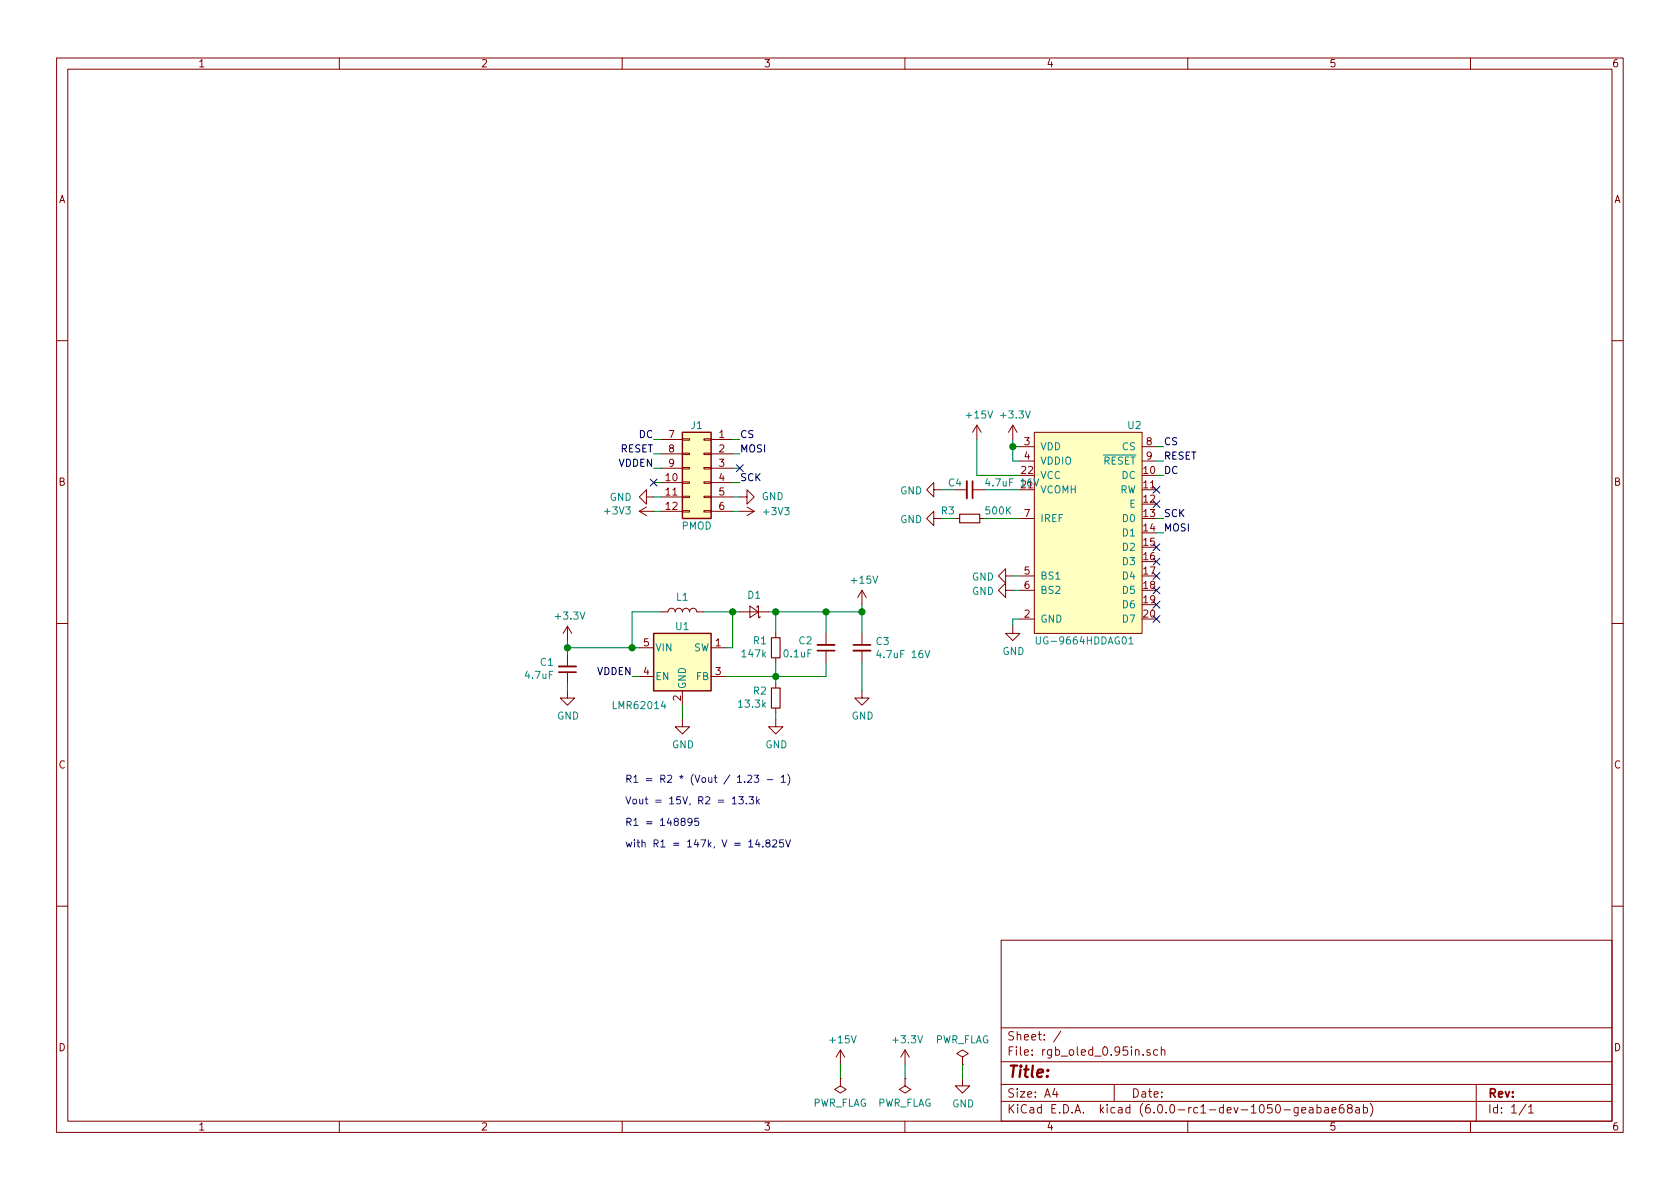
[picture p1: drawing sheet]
EESchema Schematic File Version 4
EELAYER 29 0
EELAYER END
$Descr A4 11693 8268
encoding utf-8
Sheet 1 1
Title ""
Date ""
Rev ""
Comp ""
Comment1 ""
Comment2 ""
Comment3 ""
Comment4 ""
$EndDescr
$Comp
L Connector_Generic:Conn_02x06_Top_Bottom J1
U 1 1
P 4900 3250
F 0 "J1" H 4950 3550 50  0000 C CNN
F 1 "PMOD" H 4950 2850 50  0000 C CNN
F 2 "Connector_PinHeader_2.54mm_Extra:PMODHeader_2x06_P2.54mm_Horizontal" H 4900 3250 50  0001 C CNN
F 3 "~" H 4900 3250 50  0001 C CNN
	1    4900 3250
	-1   0    0    -1  
$EndComp
Wire Wire Line
	5100 3050 5150 3050
Wire Wire Line
	5100 3150 5150 3150
Wire Wire Line
	5100 3250 5150 3250
Wire Wire Line
	5100 3350 5150 3350
Wire Wire Line
	5100 3450 5150 3450
Wire Wire Line
	5100 3550 5150 3550
Wire Wire Line
	4600 3050 4550 3050
Wire Wire Line
	4600 3150 4550 3150
Wire Wire Line
	4600 3250 4550 3250
Wire Wire Line
	4600 3350 4550 3350
Wire Wire Line
	4600 3450 4550 3450
Wire Wire Line
	4600 3550 4550 3550
$Comp
L power:GND #PWR06
U 1 1
P 5150 3450
F 0 "#PWR06" H 5150 3200 50  0001 C CNN
F 1 "GND" V 5150 3300 50  0000 R CNN
F 2 "" H 5150 3450 50  0001 C CNN
F 3 "" H 5150 3450 50  0001 C CNN
	1    5150 3450
	0    -1   -1   0   
$EndComp
$Comp
L power:GND #PWR03
U 1 1
P 4550 3450
F 0 "#PWR03" H 4550 3200 50  0001 C CNN
F 1 "GND" V 4550 3300 50  0000 R CNN
F 2 "" H 4550 3450 50  0001 C CNN
F 3 "" H 4550 3450 50  0001 C CNN
	1    4550 3450
	0    1    1    0   
$EndComp
$Comp
L power:+3V3 #PWR07
U 1 1
P 5150 3550
F 0 "#PWR07" H 5150 3400 50  0001 C CNN
F 1 "+3V3" V 5150 3700 50  0000 L CNN
F 2 "" H 5150 3550 50  0001 C CNN
F 3 "" H 5150 3550 50  0001 C CNN
	1    5150 3550
	0    1    1    0   
$EndComp
$Comp
L power:+3V3 #PWR04
U 1 1
P 4550 3550
F 0 "#PWR04" H 4550 3400 50  0001 C CNN
F 1 "+3V3" V 4550 3700 50  0000 L CNN
F 2 "" H 4550 3550 50  0001 C CNN
F 3 "" H 4550 3550 50  0001 C CNN
	1    4550 3550
	0    -1   -1   0   
$EndComp
NoConn ~ 5150 3250
Text Label 5150 3050 0    50   ~ 0
CS
Text Label 5150 3150 0    50   ~ 0
MOSI
Text Label 5150 3350 0    50   ~ 0
SCK
Text Label 4550 3050 2    50   ~ 0
DC
Text Label 4550 3150 2    50   ~ 0
RESET
Text Label 4550 3250 2    50   ~ 0
VDDEN
NoConn ~ 4550 3350
$Comp
L Regulator_Switching:LMR62014XMF U1
U 1 1
P 4750 4600
F 0 "U1" H 4750 4850 50  0000 C CNN
F 1 "LMR62014" H 4450 4300 50  0000 C CNN
F 2 "Package_TO_SOT_SMD:SOT-23-5" H 4800 4350 50  0001 L CIN
F 3 "http://www.ti.com/lit/ds/symlink/lmr62014.pdf" H 4750 4700 50  0001 C CNN
	1    4750 4600
	1    0    0    -1  
$EndComp
Wire Wire Line
	4450 4500 4400 4500
Wire Wire Line
	4450 4700 4400 4700
Wire Wire Line
	5050 4500 5100 4500
Wire Wire Line
	4750 4900 4750 5000
$Comp
L power:GND #PWR05
U 1 1
P 4750 5000
F 0 "#PWR05" H 4750 4750 50  0001 C CNN
F 1 "GND" H 4755 4827 50  0000 C CNN
F 2 "" H 4750 5000 50  0001 C CNN
F 3 "" H 4750 5000 50  0001 C CNN
	1    4750 5000
	1    0    0    -1  
$EndComp
Text Label 4400 4700 2    50   ~ 0
VDDEN
Wire Wire Line
	3950 4500 3950 4450
$Comp
L power:+3.3V #PWR01
U 1 1
P 3950 4450
F 0 "#PWR01" H 3950 4300 50  0001 C CNN
F 1 "+3.3V" H 3965 4623 50  0000 C CNN
F 2 "" H 3950 4450 50  0001 C CNN
F 3 "" H 3950 4450 50  0001 C CNN
	1    3950 4450
	1    0    0    -1  
$EndComp
Wire Wire Line
	3950 4500 3950 4550
Connection ~ 3950 4500
$Comp
L Device:C_Small C1
U 1 1
P 3950 4650
F 0 "C1" H 3859 4604 50  0000 R CNN
F 1 "4.7uF" H 3859 4695 50  0000 R CNN
F 2 "Capacitor_SMD:C_0603_1608Metric" H 3950 4650 50  0001 C CNN
F 3 "~" H 3950 4650 50  0001 C CNN
	1    3950 4650
	1    0    0    1   
$EndComp
Wire Wire Line
	3950 4750 3950 4800
$Comp
L power:GND #PWR02
U 1 1
P 3950 4800
F 0 "#PWR02" H 3950 4550 50  0001 C CNN
F 1 "GND" H 3955 4627 50  0000 C CNN
F 2 "" H 3950 4800 50  0001 C CNN
F 3 "" H 3950 4800 50  0001 C CNN
	1    3950 4800
	1    0    0    -1  
$EndComp
Wire Wire Line
	5100 4500 5100 4250
Wire Wire Line
	4400 4500 4400 4250
Connection ~ 4400 4500
Wire Wire Line
	4400 4500 3950 4500
$Comp
L Device:L L1
U 1 1
P 4750 4250
F 0 "L1" V 4849 4250 50  0000 C CNN
F 1 "10uH, 0.48A" V 4849 4250 50  0001 C CNN
F 2 "Inductor_SMD:L_1210_3225Metric" H 4750 4250 50  0001 C CNN
F 3 "https://datasheet.lcsc.com/szlcsc/Taiyo-Yuden-CBC2518T100M_C92979.pdf" H 4750 4250 50  0001 C CNN
	1    4750 4250
	0    -1   -1   0   
$EndComp
Wire Wire Line
	4900 4250 5100 4250
Wire Wire Line
	4400 4250 4600 4250
Wire Wire Line
	5100 4250 5150 4250
Connection ~ 5100 4250
$Comp
L Device:D_Schottky_Small D1
U 1 1
P 5250 4250
F 0 "D1" H 5250 4137 50  0000 C CNN
F 1 "MBR0520LT1G" H 5250 4136 50  0001 C CNN
F 2 "Diode_SMD:D_SOD-123" V 5250 4250 50  0001 C CNN
F 3 "https://www.onsemi.com/pub/Collateral/MBR0520LT1-D.PDF" V 5250 4250 50  0001 C CNN
	1    5250 4250
	-1   0    0    1   
$EndComp
Wire Wire Line
	5350 4250 5400 4250
Connection ~ 5400 4250
Wire Wire Line
	5050 4700 5400 4700
Connection ~ 5400 4700
Wire Wire Line
	5400 4700 5400 4750
$Comp
L Device:R_Small R1
U 1 1
P 5400 4500
F 0 "R1" H 5342 4454 50  0000 R CNN
F 1 "147k" H 5342 4545 50  0000 R CNN
F 2 "Capacitor_SMD:C_0603_1608Metric" H 5400 4500 50  0001 C CNN
F 3 "~" H 5400 4500 50  0001 C CNN
	1    5400 4500
	1    0    0    1   
$EndComp
$Comp
L Device:R_Small R2
U 1 1
P 5400 4850
F 0 "R2" H 5342 4804 50  0000 R CNN
F 1 "13.3k" H 5342 4895 50  0000 R CNN
F 2 "Capacitor_SMD:C_0603_1608Metric" H 5400 4850 50  0001 C CNN
F 3 "~" H 5400 4850 50  0001 C CNN
	1    5400 4850
	1    0    0    1   
$EndComp
Wire Wire Line
	5400 4600 5400 4700
Wire Wire Line
	5400 4250 5400 4400
Wire Wire Line
	5400 4950 5400 5000
$Comp
L power:GND #PWR08
U 1 1
P 5400 5000
F 0 "#PWR08" H 5400 4750 50  0001 C CNN
F 1 "GND" H 5405 4827 50  0000 C CNN
F 2 "" H 5400 5000 50  0001 C CNN
F 3 "" H 5400 5000 50  0001 C CNN
	1    5400 5000
	1    0    0    -1  
$EndComp
Wire Wire Line
	5400 4700 5750 4700
Wire Wire Line
	5750 4700 5750 4600
Wire Wire Line
	5400 4250 5750 4250
$Comp
L Device:C_Small C2
U 1 1
P 5750 4500
F 0 "C2" H 5659 4454 50  0000 R CNN
F 1 "0.1uF" H 5659 4545 50  0000 R CNN
F 2 "Capacitor_SMD:C_0603_1608Metric" H 5750 4500 50  0001 C CNN
F 3 "~" H 5750 4500 50  0001 C CNN
	1    5750 4500
	1    0    0    1   
$EndComp
Wire Wire Line
	5750 4400 5750 4250
Connection ~ 5750 4250
$Comp
L Device:C_Small C3
U 1 1
P 6000 4500
F 0 "C3" H 6092 4546 50  0000 L CNN
F 1 "4.7uF 16V" H 6092 4455 50  0000 L CNN
F 2 "Capacitor_SMD:C_1206_3216Metric" H 6000 4500 50  0001 C CNN
F 3 "~" H 6000 4500 50  0001 C CNN
	1    6000 4500
	1    0    0    -1  
$EndComp
Wire Wire Line
	6000 4250 6000 4400
Wire Wire Line
	5750 4250 6000 4250
Wire Wire Line
	6000 4600 6000 4800
$Comp
L power:GND #PWR010
U 1 1
P 6000 4800
F 0 "#PWR010" H 6000 4550 50  0001 C CNN
F 1 "GND" H 6005 4627 50  0000 C CNN
F 2 "" H 6000 4800 50  0001 C CNN
F 3 "" H 6000 4800 50  0001 C CNN
	1    6000 4800
	1    0    0    -1  
$EndComp
Wire Wire Line
	6000 4250 6000 4200
Connection ~ 6000 4250
$Comp
L power:+15V #PWR09
U 1 1
P 6000 4200
F 0 "#PWR09" H 6000 4050 50  0001 C CNN
F 1 "+15V" H 6015 4373 50  0000 C CNN
F 2 "" H 6000 4200 50  0001 C CNN
F 3 "" H 6000 4200 50  0001 C CNN
	1    6000 4200
	1    0    0    -1  
$EndComp
$Comp
L Display_Graphic_Extra:UG-9664HDDAG01 U2
U 1 1
P 7550 3700
F 0 "U2" H 7950 4450 50  0000 R CNN
F 1 "UG-9664HDDAG01" H 7550 2950 50  0000 C CNN
F 2 "Display_Graphics_Extra:UG-9664HDDAG01" H 7550 3700 50  0001 C CNN
F 3 "" H 7550 3700 50  0001 C CNN
	1    7550 3700
	1    0    0    -1  
$EndComp
Wire Wire Line
	7100 4300 7050 4300
Wire Wire Line
	7050 4300 7050 4350
$Comp
L power:GND #PWR017
U 1 1
P 7050 4350
F 0 "#PWR017" H 7050 4100 50  0001 C CNN
F 1 "GND" H 7055 4177 50  0000 C CNN
F 2 "" H 7050 4350 50  0001 C CNN
F 3 "" H 7050 4350 50  0001 C CNN
	1    7050 4350
	1    0    0    -1  
$EndComp
Wire Wire Line
	7100 4000 7050 4000
Wire Wire Line
	7100 4100 7050 4100
$Comp
L power:GND #PWR015
U 1 1
P 7050 4000
F 0 "#PWR015" H 7050 3750 50  0001 C CNN
F 1 "GND" V 7055 3872 50  0000 R CNN
F 2 "" H 7050 4000 50  0001 C CNN
F 3 "" H 7050 4000 50  0001 C CNN
	1    7050 4000
	0    1    1    0   
$EndComp
$Comp
L power:GND #PWR016
U 1 1
P 7050 4100
F 0 "#PWR016" H 7050 3850 50  0001 C CNN
F 1 "GND" V 7055 3972 50  0000 R CNN
F 2 "" H 7050 4100 50  0001 C CNN
F 3 "" H 7050 4100 50  0001 C CNN
	1    7050 4100
	0    1    1    0   
$EndComp
Wire Wire Line
	7100 3600 6850 3600
$Comp
L Device:R_Small R3
U 1 1
P 6750 3600
F 0 "R3" V 6800 3700 50  0000 L CNN
F 1 "500K" V 6800 3500 50  0000 R CNN
F 2 "Capacitor_SMD:C_0603_1608Metric" H 6750 3600 50  0001 C CNN
F 3 "~" H 6750 3600 50  0001 C CNN
	1    6750 3600
	0    -1   -1   0   
$EndComp
Wire Wire Line
	6650 3600 6550 3600
$Comp
L power:GND #PWR012
U 1 1
P 6550 3600
F 0 "#PWR012" H 6550 3350 50  0001 C CNN
F 1 "GND" V 6555 3472 50  0000 R CNN
F 2 "" H 6550 3600 50  0001 C CNN
F 3 "" H 6550 3600 50  0001 C CNN
	1    6550 3600
	0    1    1    0   
$EndComp
Wire Wire Line
	7100 3100 7050 3100
Wire Wire Line
	7050 3100 7050 3050
Wire Wire Line
	7100 3200 7050 3200
Wire Wire Line
	7050 3200 7050 3100
Connection ~ 7050 3100
$Comp
L power:+3.3V #PWR014
U 1 1
P 7050 3050
F 0 "#PWR014" H 7050 2900 50  0001 C CNN
F 1 "+3.3V" H 7065 3223 50  0000 C CNN
F 2 "" H 7050 3050 50  0001 C CNN
F 3 "" H 7050 3050 50  0001 C CNN
	1    7050 3050
	1    0    0    -1  
$EndComp
Wire Wire Line
	7100 3400 6850 3400
Wire Wire Line
	8050 3100 8100 3100
Wire Wire Line
	8050 3200 8100 3200
Wire Wire Line
	8050 3300 8100 3300
NoConn ~ 8050 3400
NoConn ~ 8050 3500
Wire Wire Line
	8050 3600 8100 3600
Wire Wire Line
	8050 3700 8100 3700
NoConn ~ 8050 3800
NoConn ~ 8050 3900
NoConn ~ 8050 4000
NoConn ~ 8050 4100
NoConn ~ 8050 4200
NoConn ~ 8050 4300
Text Label 8100 3100 0    50   ~ 0
CS
Text Label 8100 3200 0    50   ~ 0
RESET
Text Label 8100 3300 0    50   ~ 0
DC
Text Label 8100 3600 0    50   ~ 0
SCK
Text Label 8100 3700 0    50   ~ 0
MOSI
$Comp
L Device:C_Small C4
U 1 1
P 6750 3400
F 0 "C4" V 6700 3350 50  0000 R CNN
F 1 "4.7uF 16V" V 6700 3500 50  0000 L CNN
F 2 "Capacitor_SMD:C_1206_3216Metric" H 6750 3400 50  0001 C CNN
F 3 "~" H 6750 3400 50  0001 C CNN
	1    6750 3400
	0    1    1    0   
$EndComp
Wire Wire Line
	6650 3400 6550 3400
$Comp
L power:GND #PWR011
U 1 1
P 6550 3400
F 0 "#PWR011" H 6550 3150 50  0001 C CNN
F 1 "GND" V 6555 3272 50  0000 R CNN
F 2 "" H 6550 3400 50  0001 C CNN
F 3 "" H 6550 3400 50  0001 C CNN
	1    6550 3400
	0    1    1    0   
$EndComp
$Comp
L power:+15V #PWR013
U 1 1
P 6800 3050
F 0 "#PWR013" H 6800 2900 50  0001 C CNN
F 1 "+15V" H 6815 3223 50  0000 C CNN
F 2 "" H 6800 3050 50  0001 C CNN
F 3 "" H 6800 3050 50  0001 C CNN
	1    6800 3050
	1    0    0    -1  
$EndComp
Wire Wire Line
	6800 3050 6800 3300
Wire Wire Line
	6800 3300 7100 3300
Text Notes 4350 5900 0    50   ~ 0
R1 = R2 * (Vout / 1.23 - 1)\n\nVout = 15V, R2 = 13.3k\n\nR1 = 148895\n\nwith R1 = 147k, V = 14.825V\n
$Comp
L power:+15V #PWR0101
U 1 1
P 5850 7400
F 0 "#PWR0101" H 5850 7250 50  0001 C CNN
F 1 "+15V" H 5865 7573 50  0000 C CNN
F 2 "" H 5850 7400 50  0001 C CNN
F 3 "" H 5850 7400 50  0001 C CNN
	1    5850 7400
	1    0    0    -1  
$EndComp
$Comp
L power:+3.3V #PWR0102
U 1 1
P 6300 7400
F 0 "#PWR0102" H 6300 7250 50  0001 C CNN
F 1 "+3.3V" H 6315 7573 50  0000 C CNN
F 2 "" H 6300 7400 50  0001 C CNN
F 3 "" H 6300 7400 50  0001 C CNN
	1    6300 7400
	1    0    0    -1  
$EndComp
$Comp
L power:GND #PWR0103
U 1 1
P 6700 7500
F 0 "#PWR0103" H 6700 7250 50  0001 C CNN
F 1 "GND" H 6705 7327 50  0000 C CNN
F 2 "" H 6700 7500 50  0001 C CNN
F 3 "" H 6700 7500 50  0001 C CNN
	1    6700 7500
	1    0    0    -1  
$EndComp
Wire Wire Line
	5850 7400 5850 7500
Wire Wire Line
	6300 7400 6300 7500
Wire Wire Line
	6700 7500 6700 7400
$Comp
L power:PWR_FLAG #FLG0101
U 1 1
P 6700 7400
F 0 "#FLG0101" H 6700 7475 50  0001 C CNN
F 1 "PWR_FLAG" H 6700 7573 50  0000 C CNN
F 2 "" H 6700 7400 50  0001 C CNN
F 3 "~" H 6700 7400 50  0001 C CNN
	1    6700 7400
	1    0    0    -1  
$EndComp
$Comp
L power:PWR_FLAG #FLG0102
U 1 1
P 6300 7500
F 0 "#FLG0102" H 6300 7575 50  0001 C CNN
F 1 "PWR_FLAG" H 6300 7673 50  0000 C CNN
F 2 "" H 6300 7500 50  0001 C CNN
F 3 "~" H 6300 7500 50  0001 C CNN
	1    6300 7500
	-1   0    0    1   
$EndComp
$Comp
L power:PWR_FLAG #FLG0103
U 1 1
P 5850 7500
F 0 "#FLG0103" H 5850 7575 50  0001 C CNN
F 1 "PWR_FLAG" H 5850 7673 50  0000 C CNN
F 2 "" H 5850 7500 50  0001 C CNN
F 3 "~" H 5850 7500 50  0001 C CNN
	1    5850 7500
	-1   0    0    1   
$EndComp
$EndSCHEMATC
